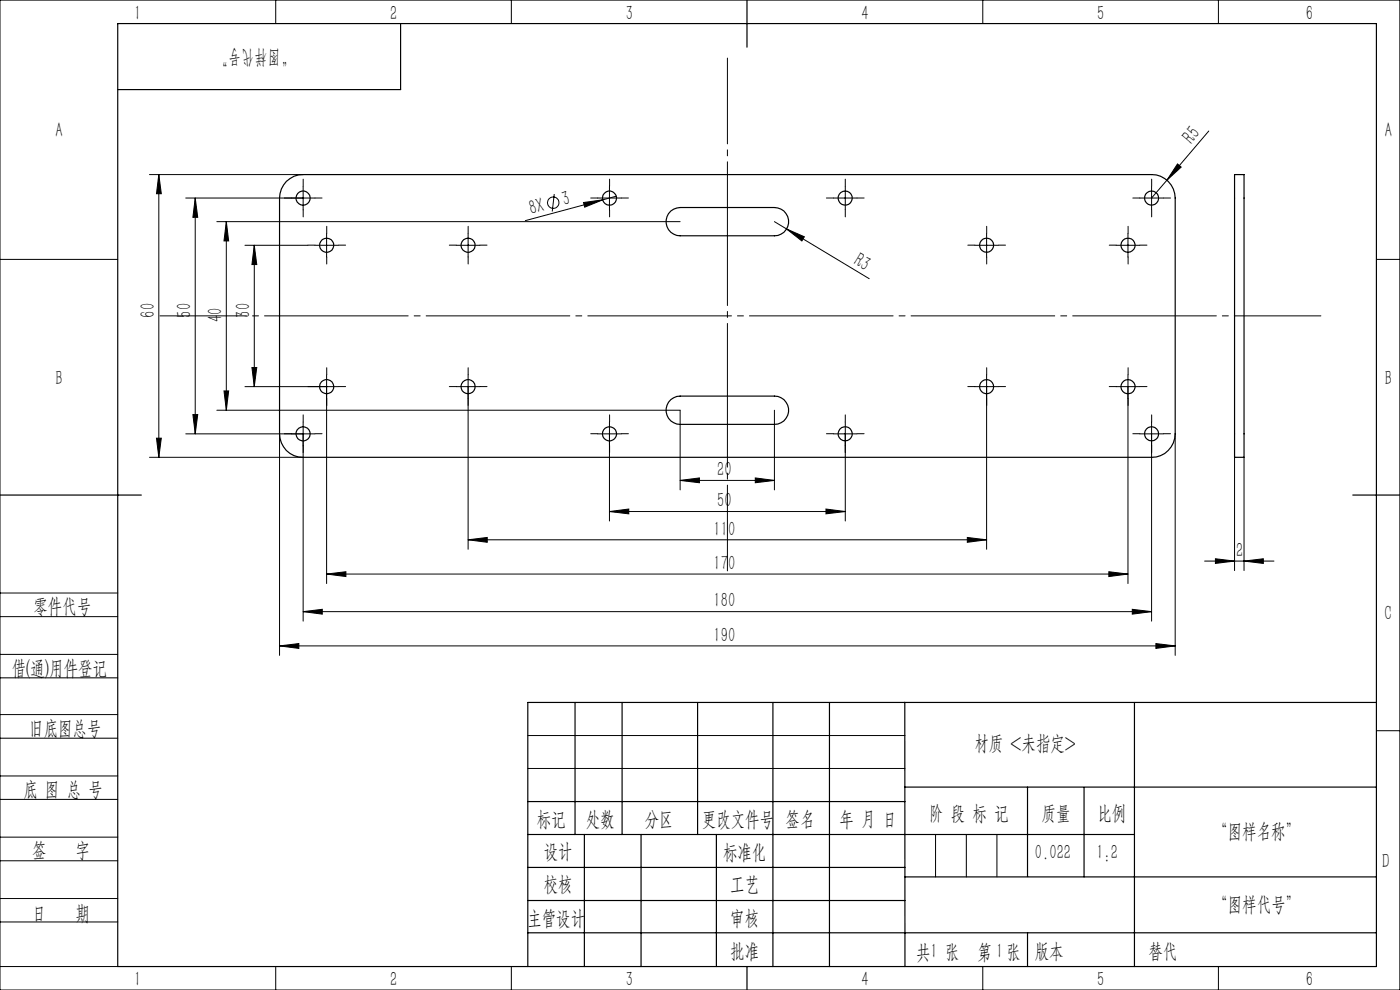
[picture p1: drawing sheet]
<svg xmlns="http://www.w3.org/2000/svg" width="297mm" height="210mm" viewBox="0 0 297 210" stroke-linecap="round" stroke-linejoin="round" font-family="sans-serif">
<g fill="none" stroke="#000" stroke-width=".21">
<path d="M0 0h297v210h-297zM58.5 0v5M108.5 0v5M208.5 0v5M258.5 0v5M31.7 37h32.6M33.7 37l.5 4.1h-1zM33.7 37v60M64.3 39.5v5M129.3 39.5v5M179.3 39.5v5M244.3 39.5v5"/>
<path d="M247.5 38.2l-3.2 3.8M249.8 34.8l.8 .6-3.1 2.8zM256.4 27.8l-8.9 10.4M0 55h25M39.4 42h27.4M41.4 42v50M41.4 42l.5 4.1h-1zM46 47h98.3M48 47v40M48 47l.5 4.1h-1zM52 52h13.3M53.9 52v30"/>
<path d="M53.9 52l.6 4.1h-1.1zM66.8 52h5M69.3 49.5v5M96.8 52h5M99.3 49.5v5M117.6 41.2l-.4 3.7M123.8 43l4-.6-3.8 1.5zM126.8 42h5M130.7 41.6l-19.3 5.2M164.3 47l2.6 1.6M166.9 48.6l3.7 1.6-.5 .9zM166.9 48.6l17.5 10.5"/>
<path d="M176.8 42h5M206.8 52h5M209.3 49.5v5M236.8 52h5M239.3 49.5v5M241.8 42h5M292 55h5M53.4 78h1.1l-.6 4zM69.3 79.5v44.3M99.3 79.5v37M209.3 79.5v37M239.3 79.5v44.3"/>
<path d="M31.7 97h32.6M33.2 92.9h1l-.5 4.1zM39.4 92h27.4M40.9 87.9h1l-.5 4.1zM46 87h98.3v16.9M47.5 82.9h1l-.5 4.1zM52 82h19.8M59.3 92v47M64.3 89.5v42.3M96.8 82h5M126.8 92h5M129.3 89.5v21"/>
<path d="M164.3 87v16.9M176.8 92h5M179.3 89.5v21M206.8 82h5M236.8 82h5M241.8 92h5M244.3 89.5v42.3M249.3 92v47M261.9 97v24M263.9 97v24M99.3 114.5l4.1-.5v1zM99.3 114.5h110"/>
<path d="M129.3 108.5l4.1-.5v1zM129.3 108.5h50M144.3 101.9l4.1-.5v1zM144.3 101.9h20M160.2 101.4l4.1 .5-4.1 .5zM175.2 108l4.1 .5-4.1 .5zM205.2 114l4.1 .5-4.1 .5zM255.6 119h14.7M257.8 118.5l4.1 .5-4.1 .5zM263.9 119l4.1-.5v1zM0 138.8h25M0 125.8h25"/>
<path d="M0 130.8h25M59.3 137l4.1-.5v1zM59.3 137h190M64.3 129.7l4.1-.5v1.1zM64.3 129.7h180M69.3 121.8l4.1-.5v1zM69.3 121.8h170M235.2 121.3l4.1 .5-4.1 .5zM240.2 129.2l4.1 .5-4.1 .6zM245.2 136.5l4.1 .5-4.1 .5zM0 143.8h25M0 156.6h25"/>
<path d="M0 151.6h25M112 156h80M292 155h5M0 169.6h25M0 164.6h25M0 177.6h25M112 163h80M198.5 177v9M205 177v9M211.5 177v9M0 182.6h25M0 190.6h25"/>
<path d="M0 195.6h25M0 205h25M58.5 205v5M108.5 205v5M208.5 205v5M258.5 205v5"/>
<circle cx="117.4" cy="43" r="1.21"/>
</g>
<g fill="none" stroke="#000" stroke-width=".21" stroke-dasharray="30.5 1.3 1.3 1.3">
<path d="M64.3 39.5v-1.5M129.3 39.5v-1.5M179.3 39.5v-1.5M244.3 39.5v-1.5M61.8 42h-1.5M64.3 44.5v1.5M66.8 52h-1.5M66.8 42h1.5M69.3 49.5v-1.5M69.3 54.5v1.5M71.8 52h1.5M96.8 52h-1.5"/>
<path d="M99.3 49.5v-1.5M99.3 54.5v1.5M101.8 52h1.5M126.8 42h-1.5M129.3 44.5v1.5M131.8 42h1.5M176.8 42h-1.5M179.3 44.5v1.5M181.8 42h1.5M206.8 52h-1.5M209.3 49.5v-1.5M209.3 54.5v1.5"/>
<path d="M211.8 52h1.5M236.8 52h-1.5M239.3 49.5v-1.5M239.3 54.5v1.5M241.8 52h1.5M241.8 42h-1.5M244.3 44.5v1.5M246.8 42h1.5M69.3 79.5v-1.5M99.3 79.5v-1.5M209.3 79.5v-1.5M239.3 79.5v-1.5"/>
<path d="M61.8 92h-1.5M64.3 89.5v-1.5M64.3 94.5v1.5M66.8 82h-1.5M66.8 92h1.5M69.3 84.5v1.5M71.8 82h1.5M96.8 82h-1.5M99.3 84.5v1.5M101.8 82h1.5M126.8 92h-1.5M129.3 89.5v-1.5"/>
<path d="M129.3 94.5v1.5M131.8 92h1.5M176.8 92h-1.5M179.3 89.5v-1.5M179.3 94.5v1.5M181.8 92h1.5M206.8 82h-1.5M209.3 84.5v1.5M211.8 82h1.5M236.8 82h-1.5M239.3 84.5v1.5M241.8 82h1.5"/>
<path d="M241.8 92h-1.5M244.3 89.5v-1.5M244.3 94.5v1.5M246.8 92h1.5"/>
</g>
<path d="M33.9 67h246.3" fill="none" stroke="#000" stroke-width=".21" stroke-dasharray="30.5 1.3 1.3 1.3" stroke-dashoffset="12.1"/>
<path d="M154.3 121.1v-108.8" fill="none" stroke="#000" stroke-width=".21" stroke-dasharray="30.5 1.3 1.3 1.3" stroke-dashoffset="12.3"/>
<g fill="none" stroke="#000" stroke-width=".25">
<path d="M25 5h267v200h-267zM85 5v14h-60M158.5 0v10M60.7 38.5a4.8 4.8 0 0 1 3.6-1.5h180a5 5 0 0 1 5 5v50a5 5 0 0 1-5 5h-180a4.9 4.9 0 0 1-5-5v-50a5.2 5.2 0 0 1 1.4-3.5zM261.9 37h2v60h-2zM142.3 44.8l.6-.4 1.4-.4h20a3 3 0 0 1 3 3 3 3 0 0 1-3 3h-20a3 3 0 0 1-2.8-1.9 3 3 0 0 1 .8-3.3zM142.3 84.8l1.3-.7 .7-.1h20a3 3 0 0 1 3 3 3 3 0 0 1-3 3h-20a3 3 0 0 1-2.8-1.9 3 3 0 0 1 .8-3.3zM0 105h30M287 105h10M122 149v28M132 149v28M148 149v28"/>
<path d="M164 149v56M176 149v56M191.9 149l.1 56M240.7 149v56M292 149h-180v56M112 177h128.7M112 170h80M124 177v28M136 177v28M152 177v28M191.9 167h100.1M218 167v18.9"/>
<path d="M230 167v19M112 197.9h180M112 184h80M112 191h80M192 186h100M218 197.9v7.1M158.5 205v5"/>
<circle cx="64.3" cy="42" r="1.51"/>
<circle cx="69.3" cy="52" r="1.51"/>
<circle cx="99.3" cy="52" r="1.51"/>
<circle cx="129.3" cy="42" r="1.5"/>
<circle cx="179.3" cy="42" r="1.49"/>
<circle cx="209.3" cy="52" r="1.49"/>
<circle cx="239.3" cy="52" r="1.49"/>
<circle cx="244.3" cy="42" r="1.49"/>
<circle cx="64.3" cy="92" r="1.51"/>
<circle cx="69.3" cy="82" r="1.51"/>
<circle cx="99.3" cy="82" r="1.51"/>
<circle cx="129.3" cy="92" r="1.51"/>
<circle cx="179.3" cy="92" r="1.49"/>
<circle cx="209.3" cy="82" r="1.49"/>
<circle cx="239.3" cy="82" r="1.5"/>
<circle cx="244.3" cy="92" r="1.49"/>
</g>
<g fill="#000">
<path d="M249.8 34.8l.8 .6-3.1 2.8zM123.8 43l4-.6-3.8 1.5zM166.9 48.6l3.7 1.6-.5 .9z"/>
<path d="M33.7 37l.5 4.1h-1zM33.2 92.9h1l-.5 4.1z"/>
<path d="M53.4 78h1.1l-.6 4zM53.9 52l.6 4.1h-1.1zM40.9 87.9h1l-.5 4.1zM41.4 42l.5 4.1h-1zM47.5 82.9h1l-.5 4.1zM48 47l.5 4.1h-1z"/>
<path d="M59.3 137l4.1-.5v1zM245.2 136.5l4.1 .5-4.1 .5zM69.3 121.8l4.1-.5v1zM235.2 121.3l4.1 .5-4.1 .5zM99.3 114.5l4.1-.5v1zM205.2 114l4.1 .5-4.1 .5zM129.3 108.5l4.1-.5v1zM175.2 108l4.1 .5-4.1 .5zM144.3 101.9l4.1-.5v1zM160.2 101.4l4.1 .5-4.1 .5zM257.8 118.5l4.1 .5-4.1 .5zM263.9 119l4.1-.5v1z"/>
<path d="M64.3 129.7l4.1-.5v1.1zM240.2 129.2l4.1 .5-4.1 .6z"/>
</g>
<g font-size="4.4">
<text x="28.5" y="4.1">1</text>
<text x="82.7" y="4.1">2</text>
<text x="132.7" y="4.1">3</text>
<text x="182.7" y="4.1">4</text>
<text x="232.7" y="4.1">5</text>
<text x="277" y="4.1">6</text>
<text x="11.7" y="29.1">A</text>
<text x="293.8" y="29.1">A</text>
<text x="252.8" y="30.7" transform="rotate(-49 252.8 30.7)">R5</text>
<text x="112.7" y="45.6" transform="rotate(-15 112.7 45.6)">8X</text>
<text x="119.7" y="43.7" transform="rotate(-15 119.7 43.7)">3</text>
<text x="180.9" y="56" transform="rotate(31 180.9 56)">R3</text>
<text x="32.8" y="67.4" transform="rotate(-90 32.8 67.4)">60</text>
<text x="40.6" y="67.4" transform="rotate(-90 40.6 67.4)">50</text>
<text x="47.2" y="68.4" transform="rotate(-90 47.2 68.4)">40</text>
<text x="53.1" y="67.4" transform="rotate(-90 53.1 67.4)">30</text>
<text x="11.7" y="81.6">B</text>
<text x="293.8" y="81.6">B</text>
<text x="152.2" y="101">20</text>
<text x="152.2" y="107.6">50</text>
<text x="151.4" y="113.6">110</text>
<text x="262.2" y="118.1">2</text>
<text x="151.4" y="120.9">170</text>
<text x="7.1" y="130.1">零件代号</text>
<text x="151.4" y="128.9">180</text>
<text x="293.7" y="131.6">C</text>
<text x="151.4" y="136.1">190</text>
<text x="2.5" y="143.2">借(通)用件登记</text>
<text x="6.2" y="155.8">旧底图总号</text>
<text x="206.7" y="159.1">材质 &lt;未指定&gt;</text>
<text x="5" y="168.9">底 图 总 号</text>
<text x="197.1" y="173.8">阶 段 标 记</text>
<text x="221" y="173.8">质量</text>
<text x="232.8" y="173.8">比例</text>
<text x="113.9" y="175.2">标记</text>
<text x="124.3" y="175.2">处数</text>
<text x="136.8" y="175.2">分区</text>
<text x="148.9" y="175.2">更改文件号</text>
<text x="166.7" y="175.2">签名</text>
<text x="178.1" y="175.2">年 月 日</text>
<text x="257.4" y="177.8">“图样名称”</text>
<text x="6.8" y="181.9">签</text>
<text x="16" y="181.9">字</text>
<text x="115.3" y="182.1">设计</text>
<text x="153.4" y="182.2">标准化</text>
<text x="219.6" y="182.1">0.022</text>
<text x="232.6" y="182.1">1:2</text>
<text x="293.2" y="184.1">D</text>
<text x="115.3" y="189">校核</text>
<text x="154.9" y="189">工艺</text>
<text x="6.8" y="195.2">日</text>
<text x="16" y="195.2">期</text>
<text x="111.9" y="196.2">主管设计</text>
<text x="154.9" y="196.2">审核</text>
<text x="257.4" y="193.2">“图样代号”</text>
<text x="154.9" y="203.1">批准</text>
<text x="194.4" y="203.4">共 张</text>
<text x="197.4" y="203.1">1</text>
<text x="207.4" y="203.4">第 张</text>
<text x="211.3" y="203.1">1</text>
<text x="219.5" y="203.1">版本</text>
<text x="243.6" y="203.1">替代</text>
<text x="28.5" y="209.1">1</text>
<text x="82.7" y="209.1">2</text>
<text x="132.7" y="209.1">3</text>
<text x="182.7" y="209.1">4</text>
<text x="232.7" y="209.1">5</text>
<text x="277" y="209.1">6</text>
</g>
<text font-size="4.3" x="63" y="10.1" transform="rotate(-180 63 10.1)">“图样代号”</text>
</svg>
